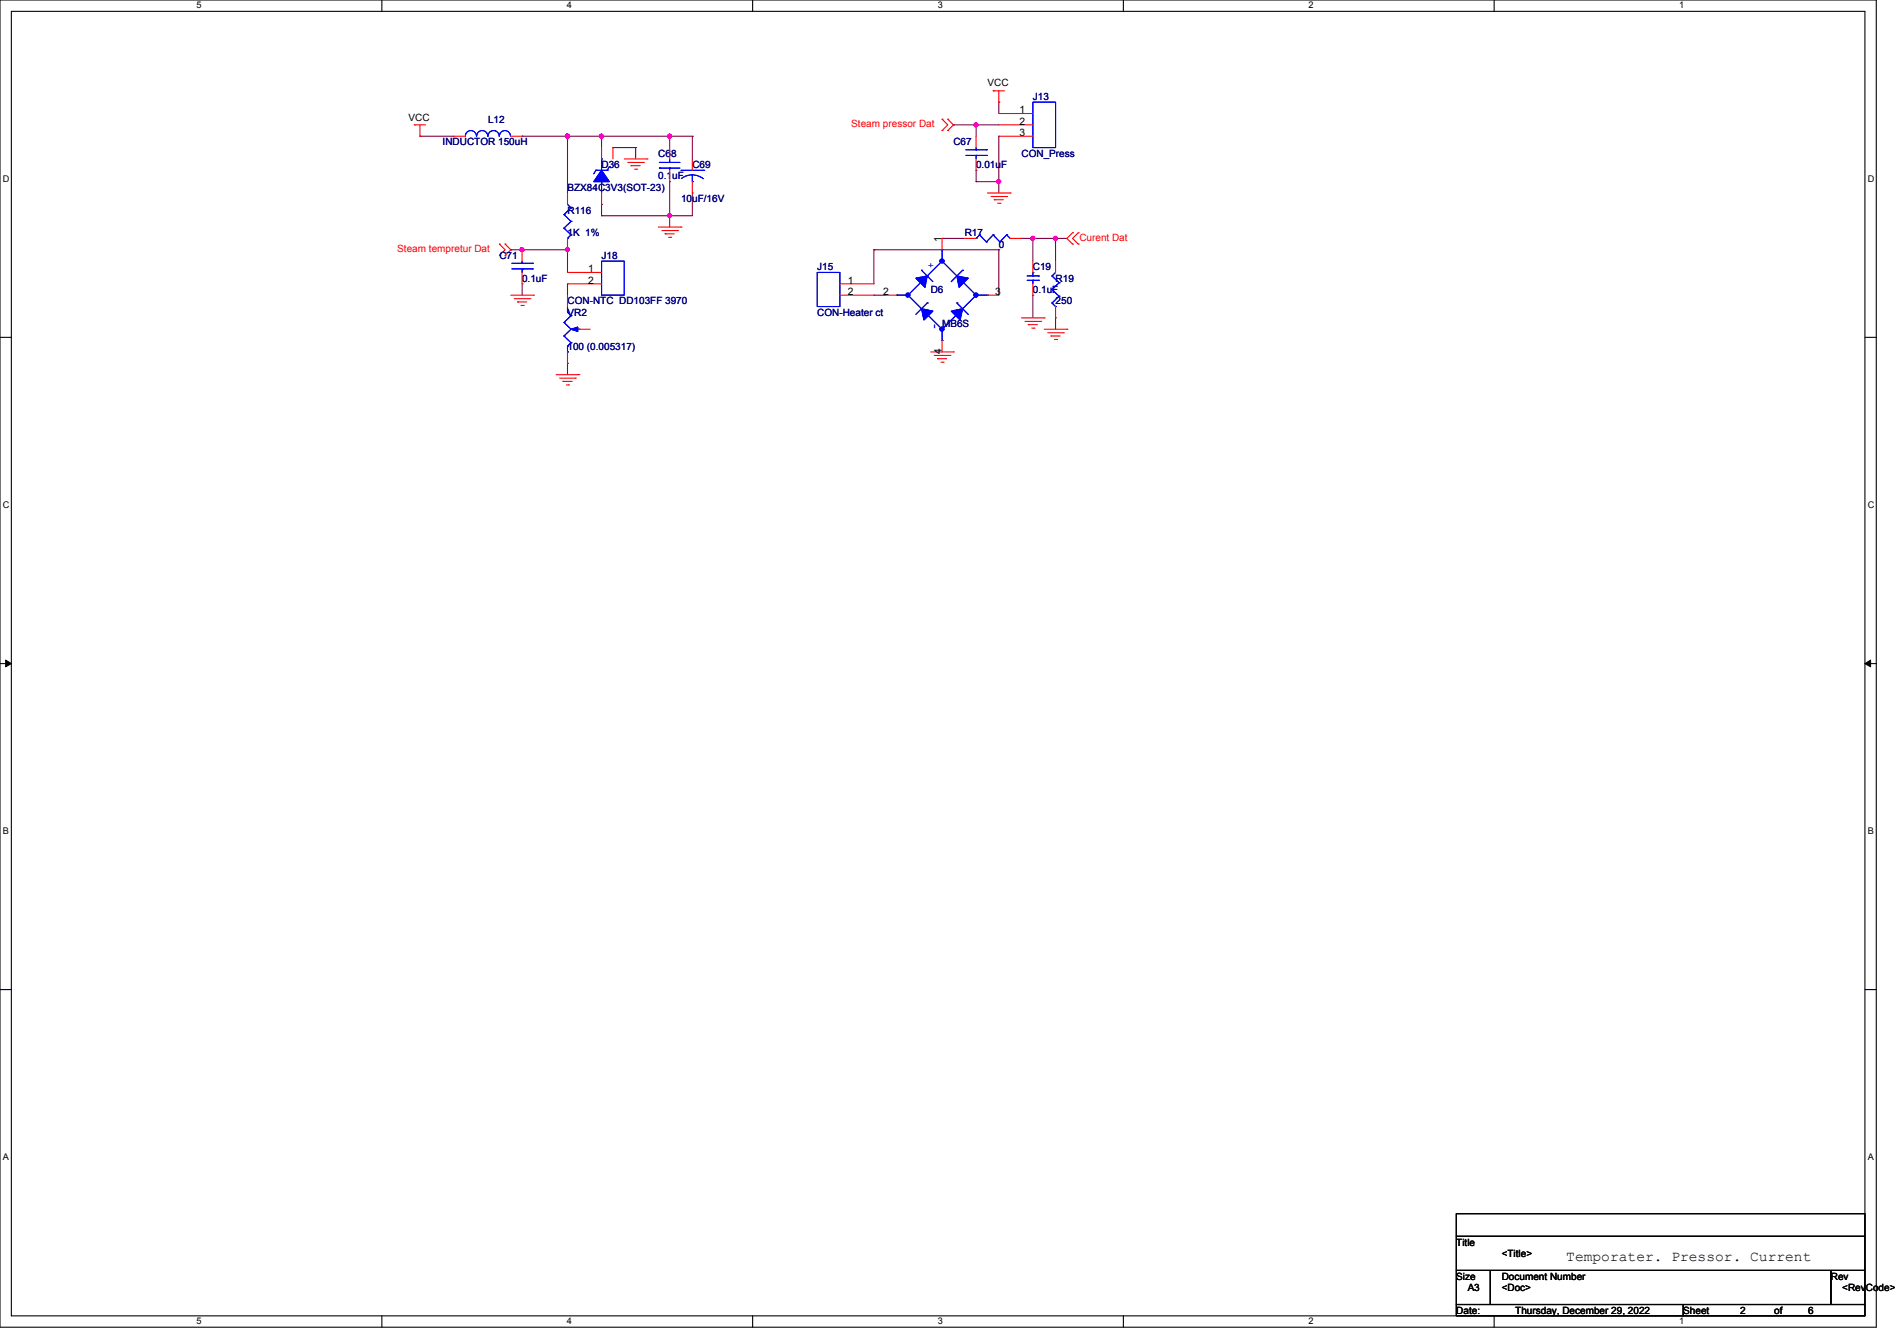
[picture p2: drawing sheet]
<svg xmlns="http://www.w3.org/2000/svg" width="297mm" height="210mm" viewBox="0 0 297 210" stroke-linecap="round" stroke-linejoin="round" font-family="sans-serif">
<g fill="none" stroke="#000" stroke-width=".17">
<path d="M0 0h293.6v207.7h-293.6zM1.8 1.8h290v204.2h-290zM59.8 0v1.8M117.8 0v1.8M175.8 0v1.8M233.8 0v1.8M0 52.8h1.8M291.8 52.8h1.8M0 103.9h1.8M291.8 103.9h1.8M0 154.9h1.8M291.8 154.9h1.8"/>
<path d="M227.9 190h63.9v3.5h-63.9zM227.9 193.5h63.9v5.4h-63.9zM227.9 198.9h5.3v5.3h-5.3zM233.2 198.9h53.3v5.3h-53.3zM286.5 198.9h5.3v5.3h-5.3zM59.8 206v1.7M117.8 206v1.7M175.8 206v1.7M227.9 204.2h35.5v1.8h-35.5zM233.8 206v1.7M263.4 204.2h28.4v1.8h-28.4z"/>
</g>
<path d="M.9 103.3l.9 .6-.9 .5zM291.8 103.9l.9-.6v1.1z" fill="#000" stroke="#000" stroke-width=".16"/>
<g fill="none" stroke="#800040" stroke-width=".17">
<path d="M149.2 19.5h.1M149.2 19.5h7.1M152.7 19.5h.1M152.7 19.5v1.8M156.3 16h.1M156.3 16v1.8M65.7 21.3h.1M65.7 21.3h5.3M79.9 39.1h.1M79.9 39.1h8.9M81.7 21.3h.1M81.7 39.1h.1"/>
<path d="M81.7 21.3h26.6M88.8 21.3h.1M88.8 39.1h.1M88.8 21.3v8.9M88.8 39.1v3.5M94.1 21.3h.1M94.1 32h.1M94.1 33.8h.1M94.1 21.3v1.8M94.1 32v1.8M95.9 23.1h.1M95.9 23.1h3.6"/>
<path d="M99.5 23.1h.1M99.5 23.1v1.8M104.8 33.8h.1M104.8 21.3h.1M104.8 28.4h.1M104.8 21.3v1.8M104.8 28.4v7.1M108.3 30.2h.1M108.3 21.3h.1M108.3 30.2v3.6h-14.2M108.3 21.3v3.6M136.8 39.1h.1"/>
<path d="M136.8 39.1v5.3M136.8 39.1h19.5M147.4 37.3h.1M147.4 37.3h3.6M152.7 28.4h.1M152.7 26.7h.1M152.7 28.4h3.6M152.7 26.7v1.7M156.3 28.4h.1M156.3 21.3h.1M156.3 39.1h.1M156.3 21.3v8.9"/>
<path d="M156.3 39.1v7.1M159.8 37.3h.1M159.8 37.3h7.1M161.6 37.3h.1M161.6 37.3v3.6M165.2 37.3h.1M165.2 37.3v3.6M81.7 44.4h.1M81.7 44.4v1.8M88.8 44.4h.1M88.8 56.9h.1M88.8 44.4v1.8"/>
<path d="M88.8 56.9v1.7M136.8 46.2h.1M136.8 46.2h1.7M161.6 46.2h.1M161.6 46.2v3.6M165.2 49.8h.1M165.2 49.8v1.7"/>
</g>
<g fill="#f0f" stroke="#f0f" stroke-width=".17">
<circle cx="156.3" cy="28.4" r=".32"/>
<circle cx="152.7" cy="19.5" r=".32"/>
<circle cx="165.2" cy="37.3" r=".32"/>
<circle cx="161.6" cy="37.3" r=".32"/>
<circle cx="88.8" cy="21.3" r=".32"/>
<circle cx="104.8" cy="33.7" r=".32"/>
<circle cx="104.8" cy="21.3" r=".32"/>
<circle cx="94.1" cy="21.3" r=".32"/>
<circle cx="81.7" cy="39.1" r=".32"/>
<circle cx="88.8" cy="39.1" r=".32"/>
</g>
<g fill="none" stroke="#f00" stroke-width=".17">
<path d="M64.8 19.5h.1M64.8 19.5h1.8M65.7 19.5v1.8M147.4 18.7h.1M147.4 18.7l.9 .8-.9 .9M148.3 18.7h.1M148.3 18.7l.9 .8-.9 .9M155.4 14.2h.1M155.4 14.2h1.8M156.3 16h.1M156.3 14.2v1.8M156.3 19.5h5.3"/>
<path d="M156.3 17.8h5.3M65.7 21.3h.1M71 21.3h1.8M78.1 40h.1M78.1 38.2h.1M78.1 38.2l.9 .9-.9 .9M79 38.2h.1M79 40h.1M79 38.2l.9 .9-.9 .9M79.9 21.3h1.8M81.7 39.1v1.8M88.8 30.2v1.8"/>
<path d="M88.8 37.3v1.8M94.1 23.1v1.8M94.1 30.2v1.8M95.9 23.1v1.8M97.7 24.9h3.5M98.2 25.4h2.5M98.7 25.9h.1M98.7 25.9h1.5M99.3 26.5h.3M99.6 26.5h.1M100.7 25.4h.1M101.2 24.9h.1"/>
<path d="M103 35.5h3.6M103.6 36.1h2.4M104.1 36.6h.1M104.1 36.6h1.4M104.6 37.1h.4M104.8 23.1v1.8M104.8 26.7v1.7M105 37.1h.1M106 36.1h.1M106.6 35.5h.1M108.3 24.9v1.8M108.3 28.4v1.8"/>
<path d="M147.4 20.4h.1M147.4 37.3v1.8M148.3 20.4h.1M151 37.3h1.7M152.7 21.3v1.8M152.7 24.9v1.8M154.5 30.2h3.6M155.1 30.8h2.4M155.6 31.3h.1M155.6 31.3h1.4M156.1 31.8h.4M156.3 21.3h5.3"/>
<path d="M156.5 31.8h.1M157.5 30.8h.1M158.1 30.2h.1M158.1 37.3h1.7M167.8 36.4h.1M167.8 38.2h.1M167.8 36.4l-.9 .9 .9 .9M168.7 38.2h.1M168.7 36.4h.1M168.7 36.4l-.9 .9 .9 .9M79.9 46.2h3.6M80.5 46.8h2.4"/>
<path d="M81 47.3h.1M81 47.3h1.4M81.5 47.8h.4M81.7 42.6v1.8M81.9 47.8h.1M82.9 46.8h.1M83.5 46.2h.1M87 58.6h3.6M87.6 59.2h2.4M88.1 59.7h.1M88.1 59.7h1.4M88.8 46.2v1.8"/>
<path d="M88.8 55.1v1.8M88.8 42.6h5.3M88.8 44.4h5.3M90 59.2h.1M90.6 58.6h.1M90.6 51.5h1.8M131.4 46.2h5.4M131.4 44.4h5.4M138.5 46.2h1.8M145.6 55.1h3.6M146.2 55.6h2.4M146.7 56.1h.1"/>
<path d="M146.7 56.1h1.4M147.2 56.7h.4M147.4 53.3v1.8M147.6 56.7h.1M148.6 55.6h.1M149.2 55.1h.1M154.5 46.2h1.8M159.8 49.8h3.6M160.4 50.3h2.4M160.9 50.8h.1M160.9 50.8h1.4M161.5 51.4h.3"/>
<path d="M161.6 40.9v1.7M161.6 44.4v1.8M161.8 51.4h.1M162.8 50.3h.1M163.4 49.8h.1M163.4 51.5h3.5M163.9 52.1h2.5M164.5 52.6h.1M164.5 52.6h1.4M165 53.1h.3M165.2 40.9v1.7M165.2 48v1.8"/>
<path d="M165.3 53.1h.1M166.4 52.1h.1M166.9 51.5h.1M88.6 60.3h.4M89 60.3h.1"/>
</g>
<g fill="none" stroke="#00f" stroke-width=".17">
<path d="M161.6 16h3.6v7.1h-3.6zM74.6 21.3a.87 .87 0 0 0-.9-.9 .87 .87 0 0 0-.9 .9M76.3 21.3a.87 .87 0 0 0-.8-.9 .87 .87 0 0 0-.9 .9M78.1 21.3a.87 .87 0 0 0-.9-.9 .87 .87 0 0 0-.8 .9M79.9 21.3a.87 .87 0 0 0-.9-.9 .87 .87 0 0 0-.9 .9M88.3 33.6h.1M88.3 35.7h.1M88.3 33.6l1.1 1.1M88.3 35.7l1.1 1.1M88.8 37.3h.1M88.8 32l.6 .5M89.4 32.5h.1"/>
<path d="M89.4 34.7h.1M89.4 36.8h.1M89.4 32.5l-1.1 1.1M89.4 34.7l-1.1 1M89.4 36.8l-.6 .5M93.2 26.7h.1M93.2 26.7l-.3 .5M93.2 26.7h1.8M94.1 28.4h.1M94.1 24.9h.1M94.1 24.9v1.8M94.1 28.4v1.8"/>
<path d="M95 26.7h.1M95.4 26.1h.1M95.4 26.1l-.4 .6M103.2 25.4h.1M103.2 26.3h.1M103.2 25.4h3.2M103.2 26.3h3.2M104.8 26.3h.1M104.8 25.4h.1M104.8 24.9v.5M104.8 26.3v.4M106.6 26.7h3.5"/>
<path d="M108.3 28.4h.1M108.3 27.4l1.1 .2 .6 .4M108.3 27.4l-.7 .1-1 .5M108.3 27.4v1M110.1 26.7h.1M147.4 39.1h.1M147.4 39.1v1.8M151.1 24.3h3.2M151.1 23.4h3.2M152.7 23.4h.1M152.7 24.3h.1M152.7 37.3h.1"/>
<path d="M152.7 23.1v.3M152.7 24.3v.6M153.3 36.8h.1M153.3 36.8l1 1.1M153.3 36.8l-.6 .5M154.3 24.3h.1M154.3 23.4h.1M154.3 37.9h.1M155.4 36.8h.1M155.4 36.8l1.1 1.1M155.4 36.8l-1.1 1.1M156.5 37.9h.1"/>
<path d="M157.5 36.8h.1M157.5 36.8l.6 .5M157.5 36.8l-1 1.1M80.1 42.1h3.2M80.1 41.2h3.2M81.7 41.2h.1M81.7 42.1h.1M81.7 40.9v.3M81.7 42.1v.5M83.3 42.1h.1M83.3 41.2h.1M88.3 50.5h.1"/>
<path d="M88.3 52.6h.1M88.3 50.5l1.1 1M88.3 52.6l1.1 1M88.8 48.9h.1M88.8 54.2h.1M88.8 55.1h.1M88.8 48v.9M88.8 54.2v.9M88.8 48.9l.6 .5M89.4 49.4h.1M89.4 51.5h.1M89.4 53.6h.1"/>
<path d="M89.4 49.4l-1.1 1.1M89.4 51.5l-1.1 1.1M89.4 53.6l-.6 .6M90.2 51.5h.4M90.6 51.5h.1M94.1 40.9h3.6v5.3h-3.6zM127.9 42.6h3.5v5.4h-3.5zM140.3 46.2h.1M140.3 46.2h1.6M142.1 46.2h.1M142.1 46.2l2.1 2.1M144.2 48.3h.1"/>
<path d="M144.2 42.3h.1M144.2 44.1l-2.1 2.1M144.2 42.3l1.8 1.8M145.1 43.2h.1M145.1 47.4h.1M145.1 49.2l2.3 2.3M145.1 47.4l-1.8 1.8M147.4 51.5h.1M147.4 40.9h.1M147.4 53.3h.1M147.4 40.9l2.3 2.3M147.4 40.9l-2.3 2.3"/>
<path d="M147.4 51.4v1.9M149.7 49.2h.1M149.7 47.4h.1M149.7 49.2l-2.3 2.3M149.7 47.4l1.8 1.8M150.6 42.3h.1M150.6 44.1h.1M150.6 42.3l-1.7 1.8M150.6 44.1l2.1 2.1M152.7 46.2h.1M152.7 46.2l-2.1 2.1M152.7 46.2h1.8"/>
<path d="M154.5 46.2h.1M160.7 43.9h1.8M160.7 43.2h1.8M161.6 42.6h.1M161.6 43.9h.1M161.6 42.6v.6M161.6 43.9v.5M162.5 43.9h.1M162.5 43.2h.1M164.6 43.2h.1M164.6 45.3h.1M164.6 47.4h.1"/>
<path d="M164.6 43.2l1.1 1.1M164.6 45.3l1.1 1.1M164.6 47.4l.6 .6M165.2 48h.1M165.2 42.6l-.6 .6M165.7 44.3h.1M165.7 46.4h.1M165.7 44.3l-1.1 1M165.7 46.4l-1.1 1"/>
</g>
<g fill="#00f" stroke="#00f" stroke-width=".17">
<path d="M89.4 51.5l1-.3v.7z"/>
<path d="M143.3 43.5l1.8-.3-.4 1.8z" fill-rule="evenodd"/>
<path d="M148.9 48.7l1.7-.4-.4 1.8z" fill-rule="evenodd"/>
<path d="M149.7 43.2l1.8 .3-1.4 1.5z" fill-rule="evenodd"/>
<path d="M144.2 48.3l1.8 .4-1.4 1.4z" fill-rule="evenodd"/>
<path d="M143.3 43.5l1.8-.3-.4 1.8z" fill-rule="evenodd"/>
<path d="M148.9 48.7l1.7-.4-.4 1.8z" fill-rule="evenodd"/>
<path d="M149.7 43.2l1.8 .3-1.4 1.5z" fill-rule="evenodd"/>
<path d="M144.2 48.3l1.8 .4-1.4 1.4z" fill-rule="evenodd"/>
<path d="M94.1 26.7l1.3 1.7h-2.5z" fill-rule="evenodd"/>
<path d="M94.1 26.7l1.3 1.7h-2.5z" fill-rule="evenodd"/>
<circle cx="142.1" cy="46.2" r=".32"/>
<circle cx="147.4" cy="40.9" r=".32"/>
<circle cx="152.7" cy="46.2" r=".32"/>
<circle cx="147.4" cy="51.5" r=".32"/>
</g>
<text font-size="2.3" x="245.1" y="197.3">Temporater. Pressor. Current</text>
<g font-size="1.6">
<text x="154.5" y="13.5">VCC</text>
<text x="159.5" y="17.7">1</text>
<text x="63.9" y="18.9">VCC</text>
<text x="159.5" y="19.5">2</text>
<text x="159.5" y="21.3">3</text>
<text x="147.3" y="37.9" transform="rotate(-90 147.3 37.9)">1</text>
<text x="92" y="42.6">1</text>
<text x="92" y="44.4">2</text>
<text x="132.7" y="44.4">1</text>
<text x="132.7" y="46.2">2</text>
<text x="138.2" y="46.2">2</text>
<text x="155.7" y="46.2">3</text>
<text x="147.3" y="55.4" transform="rotate(-90 147.3 55.4)">4</text>
<text x="227.9" y="195">Title</text>
<text x="235" y="196.7">&lt;Title&gt;</text>
<text x="227.9" y="200.3">Size</text>
<text x="229.7" y="202.1">A3</text>
<text x="235" y="200.3">Document Number</text>
<text x="235" y="202.1">&lt;Doc&gt;</text>
<text x="286.5" y="200.3">Rev</text>
<text x="288.3" y="202.1">&lt;RevCode&gt;</text>
<text x="227.9" y="205.6">Date:</text>
<text x="237.1" y="205.6">Thursday, December 29, 2022</text>
<text x="263.4" y="205.6">Sheet</text>
<text x="272.3" y="205.6">2</text>
<text x="277.6" y="205.6">of</text>
<text x="282.9" y="205.6">6</text>
</g>
<g font-size="1.6" fill="#000080">
<text x="161.6" y="15.7">J13</text>
<text x="69.3" y="22.8">INDUCTOR 150uH</text>
<text x="76.4" y="19.2">L12</text>
<text x="149.2" y="22.8">C67</text>
<text x="88.8" y="29.9">BZX84C3V3(SOT-23)</text>
<text x="94.1" y="26.3">D36</text>
<text x="103" y="24.5">C68</text>
<text x="103" y="28.1">0.1uF</text>
<text x="108.3" y="26.3">C69</text>
<text x="152.7" y="26.3">0.01uF</text>
<text x="159.8" y="24.5">CON_Press</text>
<text x="88.8" y="33.4">R116</text>
<text x="106.6" y="31.6">10uF/16V</text>
<text x="78.1" y="40.5">C71</text>
<text x="88.8" y="37">1K 1%</text>
<text x="94.1" y="40.5">J18</text>
<text x="151" y="37">R17</text>
<text x="156.3" y="38.8">0</text>
<text x="81.7" y="44.1">0.1uF</text>
<text x="88.8" y="47.6">CON-NTC DD103FF 3970</text>
<text x="127.9" y="42.3">J15</text>
<text x="145.6" y="45.9">D6</text>
<text x="161.6" y="42.3">C19</text>
<text x="161.6" y="45.9">0.1uF</text>
<text x="165.2" y="44.1">R19</text>
<text x="165.2" y="47.6">250</text>
<text x="88.8" y="49.4">VR2</text>
<text x="127.9" y="49.4">CON-Heater ct</text>
<text x="147.4" y="51.2">MB6S</text>
<text x="88.8" y="54.7">100 (0.005317)</text>
</g>
<g font-size="1.6" fill="#f00">
<text x="133.2" y="19.9">Steam pressor Dat</text>
<text x="62.2" y="39.5">Steam tempretur Dat</text>
<text x="168.9" y="37.7">Curent Dat</text>
</g>
<g font-size="1.6" fill="#00f">
<text x="146.1" y="41.9" transform="rotate(-90 146.1 41.9)">+</text>
<text x="146.7" y="51.5" transform="rotate(-90 146.7 51.5)">-</text>
</g>
<g font-size="1.4">
<text x="30.7" y="1.3">5</text>
<text x="88.7" y="1.3">4</text>
<text x="146.7" y="1.3">3</text>
<text x="204.8" y="1.3">2</text>
<text x="262.8" y="1.3">1</text>
<text x=".5" y="28.4">D</text>
<text x="292.3" y="28.4">D</text>
<text x=".5" y="79.5">C</text>
<text x="292.3" y="79.5">C</text>
<text x=".5" y="130.5">B</text>
<text x="292.3" y="130.5">B</text>
<text x=".5" y="181.6">A</text>
<text x="292.3" y="181.6">A</text>
<text x="30.7" y="207.3">5</text>
<text x="88.7" y="207.3">4</text>
<text x="146.7" y="207.3">3</text>
<text x="204.8" y="207.3">2</text>
<text x="262.8" y="207.3">1</text>
</g>
</svg>
